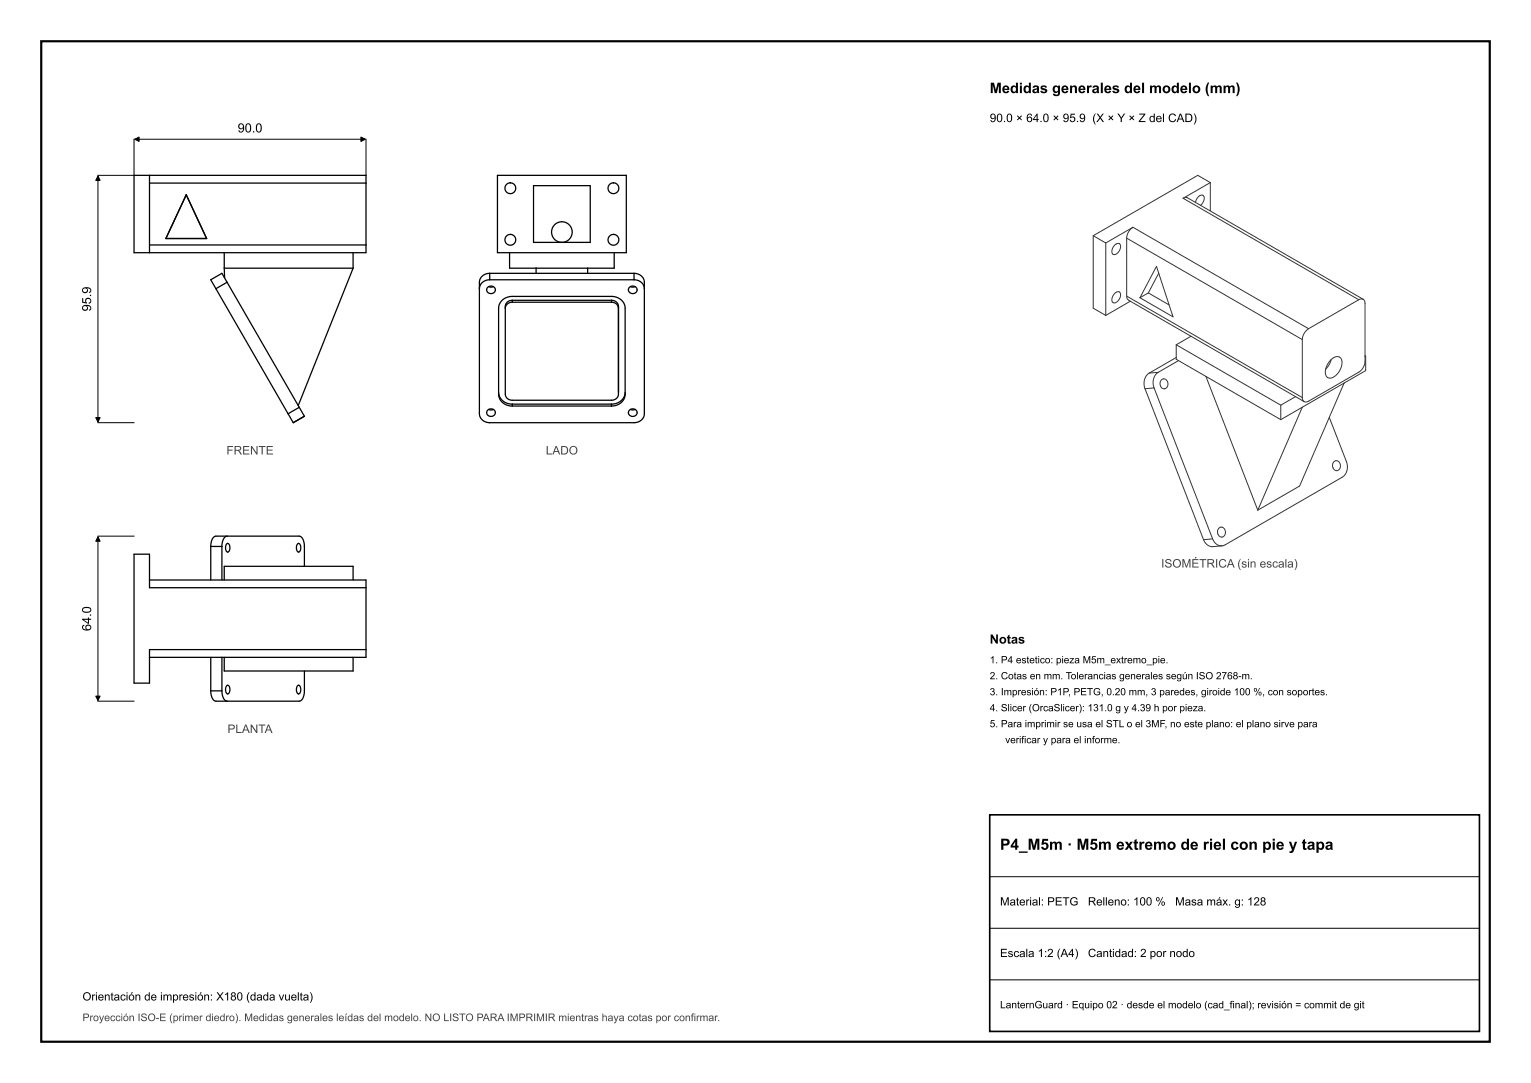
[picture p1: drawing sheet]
<svg xmlns="http://www.w3.org/2000/svg" width="297mm" height="210mm" viewBox="0 0 297 210" stroke-linecap="round" stroke-linejoin="round" font-family="sans-serif">
<path d="M8 8h281v194h-281z" fill="none" stroke="#000" stroke-width=".42"/>
<path d="M192 158h95v42h-95z" fill="none" stroke="#000" stroke-width=".32"/>
<g fill="none" stroke="#000" stroke-width=".25">
<path d="M29 34h-3v15h3M29 34h42v1.5M29 34v15M29 35.5h42M36.1 37.8l4 8.4h-7.9zM71 35.5v12M96.5 34h25v15h-25zM103.5 36h11v11h-11zM29 49h14.5M29 47.5h42M41.9 56l14 24.2M43.5 49v3"/>
<path d="M43.5 52h25M43.5 49h25M43.5 52l.1 1.9M44.1 54.7l14 24.3M44.1 54.7l-1-1.7-.9 .5-1.3 .7 1 1.8M44.1 54.7l-2.2 1.3M68.5 49v3M68.5 52l-10.6 26.6M71 47.5v1.5h-2.5M93 56v23.4a2.13 2.13 0 0 0 2.7 2.6h24.9a9.5 9.5 0 0 0 3.5-.3 2.2 2.2 0 0 0 .9-2.5v-23.2M94.6 55.7a.82 .82 0 0 1 1.2-.1 .82 .82 0 0 1 0 1.2 .82 .82 0 0 1-1.2-.1l-.2-.5zM94.8 55.6l.4 .1 .5-.1"/>
<path d="M95 53h28M95 53a2.02 2.02 0 0 0-2 2.6v.4M95 54.2l-.4 .1a1.83 1.83 0 0 0-1.6 1.7M95 54.2h28M95 53v1.2M98 59.8v15.8a1.54 1.54 0 0 0 .4 1.6 1.54 1.54 0 0 0 1.6 .4h18a1.54 1.54 0 0 0 1.6-.4 1.54 1.54 0 0 0 .4-1.6v-15.8M98.8 49v3h5.2M99.4 58.2a1.29 1.29 0 0 0-1.4 1.6M99.4 58.2h19.2M99.4 58.6h19.2M99.4 58.6a1.27 1.27 0 0 0-1.4 1.2M99.4 58.2v.4"/>
<path d="M104 52h10M104 52v1M114 52v1M118.6 58.2a1.27 1.27 0 0 1 1.4 1.2M118.6 58.6a1.27 1.27 0 0 1 1.4 1.2M118.6 58.2v.4M119.1 49v3h-5.1M120 59.4v16.7M120 59.4v.4M122.1 55.7a.82 .82 0 0 1 1.2-.1 .82 .82 0 0 1 0 1.2 .82 .82 0 0 1-1.2-.1l-.2-.5zM122.3 55.6l.4 .1 .5-.1M123 53a2.02 2.02 0 0 1 2 2.6v.4"/>
<path d="M123 54.2l.4 .1a1.83 1.83 0 0 1 1.6 1.7M123 53v1.2M58.1 79l1 1.7-1.9 1.1-.3 .2-1-1.8M58.1 79l-2.2 1.2M94.6 79.5a.82 .82 0 0 1 1.2-.1 .82 .82 0 0 1 0 1.2 .82 .82 0 0 1-1.2-.1l-.2-.5zM94.8 79.4l.4 .1 .5-.1M96.7 76.1a2.5 2.5 0 0 0 2.7 2.3M99.4 78.7h19.2M99.4 78.7a2.61 2.61 0 0 1-2.7-3.3v-13.6a7.3 7.3 0 0 1 .4-3.1 3.5 3.5 0 0 1 3.5-1.2h16.2a5 5 0 0 1 3.8 .7 4.2 4.2 0 0 1 .7 3.4v12.9a7.3 7.3 0 0 1-.4 3l-1 .9-1.3 .3M99.4 78.4h19.2M99.4 78.4v.3M118.6 78.4v.3"/>
<path d="M121.3 76.1a2.5 2.5 0 0 1-2.7 2.3M122.1 79.5a.82 .82 0 0 1 1.2-.1 .82 .82 0 0 1 0 1.2 .82 .82 0 0 1-1.2-.1l-.2-.5zM122.3 79.4l.4 .1 .5-.1M29 112.5h42v1.5M40.9 106v6.5M40.9 106h2.2M43.1 106v6.5M43.5 112.5v-2.7h25v2.7M44 105.4a.6 .6 0 0 1 .6 .9v.2a.43 .43 0 0 1-.4 .6 .43 .43 0 0 1-.4-.6v-.6zM44.1 104h13a1.47 1.47 0 0 1 1.9 1.6l.1 4.2M44.1 104a1.88 1.88 0 0 0-1 2M44.1 104h-1.2a1.47 1.47 0 0 0-2 1.6v.4"/>
<path d="M57.8 105.4a.6 .6 0 0 1 .5 .9v.2a.43 .43 0 0 1-.4 .6 .43 .43 0 0 1-.4-.6v-.6zM71 114h-42v-6.5h-3v25h3v-6.5h42M71 114v12M40.9 134v.3a1.47 1.47 0 0 0 2 1.7h1.2M40.9 127.5v6.5M40.9 134h2.2M43.1 134v.7a1.45 1.45 0 0 0 1 1.3M43.1 127.5v6.5M43.5 127.5v2.6h25v-2.6M44 132.9a.6 .6 0 0 1 .6 .9v.2a.43 .43 0 0 1-.4 .6 .43 .43 0 0 1-.4-.6v-.6zM57.8 132.9a.6 .6 0 0 1 .5 .9v.2a.43 .43 0 0 1-.4 .6 .43 .43 0 0 1-.4-.6v-.6zM59.1 130.1v2.3a5.4 5.4 0 0 1-.6 3.3l-.4 .3h-14"/>
<path d="M71 126v1.5h-42"/>
<circle cx="99" cy="36.5" r="1.05"/>
<circle cx="119" cy="36.5" r="1.05"/>
<circle cx="99" cy="46.5" r="1.05"/>
<circle cx="109" cy="45" r="2"/>
<circle cx="119" cy="46.5" r="1.05"/>
</g>
<g fill="none" stroke="#333" stroke-width=".19">
<path d="M229.5 38.4l.4-.1 .5 .1 34 19.6M229.5 38.4l34.1 19.7M231.9 39.3a1.47 1.47 0 0 1 1.5-1.4 1.44 1.44 0 0 1-.5 1.9M234.8 35.4l-2.1-1.2a.44 .44 0 0 0-.7 0l-19.9 11.5M234.8 35.4l-5.3 3M234.8 35.4v5.5M212.1 45.7v13.6a.55 .55 0 0 0 .5 .8l1.9 1.1M212.1 45.7l2.4 1.4M214.5 47.1v14.1M216.2 56.9a.66 .66 0 0 1 .9-.3 .66 .66 0 0 1 .2 1 1.37 1.37 0 0 1-1.4 1.1 1.3 1.3 0 0 1 .3-1.8zM216.2 47.6a.66 .66 0 0 1 .9-.4 .66 .66 0 0 1 .2 1 1.37 1.37 0 0 1-1.4 1.1 1.3 1.3 0 0 1 .3-1.7zM218.6 57.4v.5l.3 .3 34.1 19.7"/>
<path d="M218.6 46.2v11.2M218.6 46.2l34 19.6M218.6 57.4l34 19.7M219.3 58.4l-4.8 2.8M219.8 44.1l-5.3 3M219.8 44.1l-.9 .9-.3 1.2M219.8 44.1l34.1 19.6M222.8 56.8l4 2.3M222.8 56.8l-1.7 .9M224.3 51.6l3.3 9.8-6.5-3.7zM224.8 53l-2 3.8M263.6 58.1l-9.7 5.6"/>
<path d="M264.4 58a2.39 2.39 0 0 1 .4 2v7.8a8.4 8.4 0 0 1-.4 3.5 8.9 8.9 0 0 1-3 2.1l-6.8 3.9a2.11 2.11 0 0 1-1.6 .6M264.4 58h-.4l-.4 .1M222.1 75.4l11.4 29.2M222.9 72.4a2.5 2.5 0 0 0-.8 3M223.9 75.2l11.3 29.3M223.9 75.2l-1.8 .2M224.7 72.2a2.5 2.5 0 0 0-.8 3M224.7 72.2l-1.8 .2M225.3 73.6a.9 .9 0 0 1 1.2 .3 .9 .9 0 0 1-.1 1.1 .84 .84 0 0 1-1.1 .1 .84 .84 0 0 1-.2-1.1zM228.2 66.9v2.3a.44 .44 0 0 0 .4 .7l19.9 11.5M228.2 66.9l20.3 11.7M228.2 69.3l-5.3 3.1"/>
<path d="M228.6 69.9l-3.9 2.3M231 65.2l-2.8 1.7M233.9 73l10.1 25.9M248.5 78.6v2.8M251.3 76.9l-2.8 1.7M252.6 65.8v11.3M252.6 77.1l.1 .4 .3 .4M252.6 79l-4.1 2.4M252.6 79l-8.6 19.9M253.9 63.7l-.9 .9-.4 1.2M258.2 69.8a1.16 1.16 0 0 1 1.1-.6 1.16 1.16 0 0 1 1 .8 3.2 3.2 0 0 1-2.3 3.3 1.31 1.31 0 0 1-.8-2l.4-.8zM258.2 69.7l-.4 1-.6 .9"/>
<path d="M260.7 74.3l-8.1 4.7M260.7 74.3l-8.1 18.9a2.55 2.55 0 0 1-1.9 1.8l-6.7 3.9M264.8 69l.1 .1M264.9 69.1v2.3a.55 .55 0 0 1-.5 .8l-3.7 2.1M264.9 69.1h-.1M257.9 80.9l2.5 6.5a10 10 0 0 1 1 3.4 2.7 2.7 0 0 1-2 2.3l-21.7 12.5-.6 .2M258.8 89.5a.9 .9 0 0 1 1.1 .2 .9 .9 0 0 1 0 1.2 .84 .84 0 0 1-1.2 .1 .84 .84 0 0 1-.1-1.1zM233.5 104.6a2.05 2.05 0 0 0 2.7 1.3l.9-.1M235.2 104.5a1.92 1.92 0 0 0 1.9 1.3M235.2 104.5l-1.7 .1M236.5 102.4a.9 .9 0 0 1 1.1 .2 .9 .9 0 0 1 0 1.2 .84 .84 0 0 1-1.2 .1 .84 .84 0 0 1-.1-1.2z"/>
</g>
<path d="M19 34.1v47.7M26 27v7h-7M26.1 27h44.8M71 27v7M19 82h7M19 104.1v31.7M19 104h7M19 136h7M192 170h95M192 180h95M192 190h95" fill="none" stroke="#000" stroke-width=".19"/>
<path d="M19 34.1l.4 .9h-.8zM26.1 27l.9-.4v.8zM70 26.6l.9 .4-.9 .4zM18.6 81h.8l-.4 .8zM19 104.1l.4 .8h-.8zM18.6 135h.8l-.4 .8z" fill="#000" stroke="#000" stroke-width=".19"/>
<text font-size="3" x="194" y="164.8">P4_M5m · M5m extremo de riel con pie y tapa</text>
<text font-size="2.8" x="192" y="18.1">Medidas generales del modelo (mm)</text>
<g font-size="2.5">
<text x="46.1" y="25.7">90.0</text>
<text x="17.7" y="60.4" transform="rotate(-90 17.7 60.4)">95.9</text>
<text x="17.7" y="122.4" transform="rotate(-90 17.7 122.4)">64.0</text>
<text x="192" y="124.8">Notas</text>
</g>
<text font-size="2.3" x="192" y="23.7">90.0 × 64.0 × 95.9 (X × Y × Z del CAD)</text>
<g font-size="2.3" fill="#444">
<text x="43.9" y="88.1">FRENTE</text>
<text x="105.9" y="88.1">LADO</text>
<text x="225.3" y="110.1">ISOMÉTRICA (sin escala)</text>
<text x="44.1" y="142.1">PLANTA</text>
</g>
<g font-size="2.2">
<text x="194" y="175.6">Material: PETG</text>
<text x="211" y="175.6">Relleno: 100 %</text>
<text x="228" y="175.6">Masa máx. g: 128</text>
<text x="194" y="185.6">Escala 1:2 (A4)</text>
<text x="211.1" y="185.6">Cantidad: 2 por nodo</text>
<text x="16" y="194">Orientación de impresión: X180 (dada vuelta)</text>
</g>
<text font-size="2" fill="#444" x="16" y="198">Proyección ISO-E (primer diedro). Medidas generales leídas del modelo. NO LISTO PARA IMPRIMIR mientras haya cotas por confirmar.</text>
<text font-size="2" x="194" y="195.5">LanternGuard · Equipo 02 · desde el modelo (cad_final); revisión = commit de git</text>
<g font-size="1.9">
<text x="192" y="128.6">1. P4 estetico: pieza M5m_extremo_pie.</text>
<text x="192" y="131.7">2. Cotas en mm. Tolerancias generales según ISO 2768-m.</text>
<text x="192" y="134.8">3. Impresión: P1P, PETG, 0.20 mm, 3 paredes, giroide 100 %, con soportes.</text>
<text x="192" y="137.9">4. Slicer (OrcaSlicer): 131.0 g y 4.39 h por pieza.</text>
<text x="192" y="141">5. Para imprimir se usa el STL o el 3MF, no este plano: el plano sirve para</text>
<text x="195" y="144.1">verificar y para el informe.</text>
</g>
</svg>
